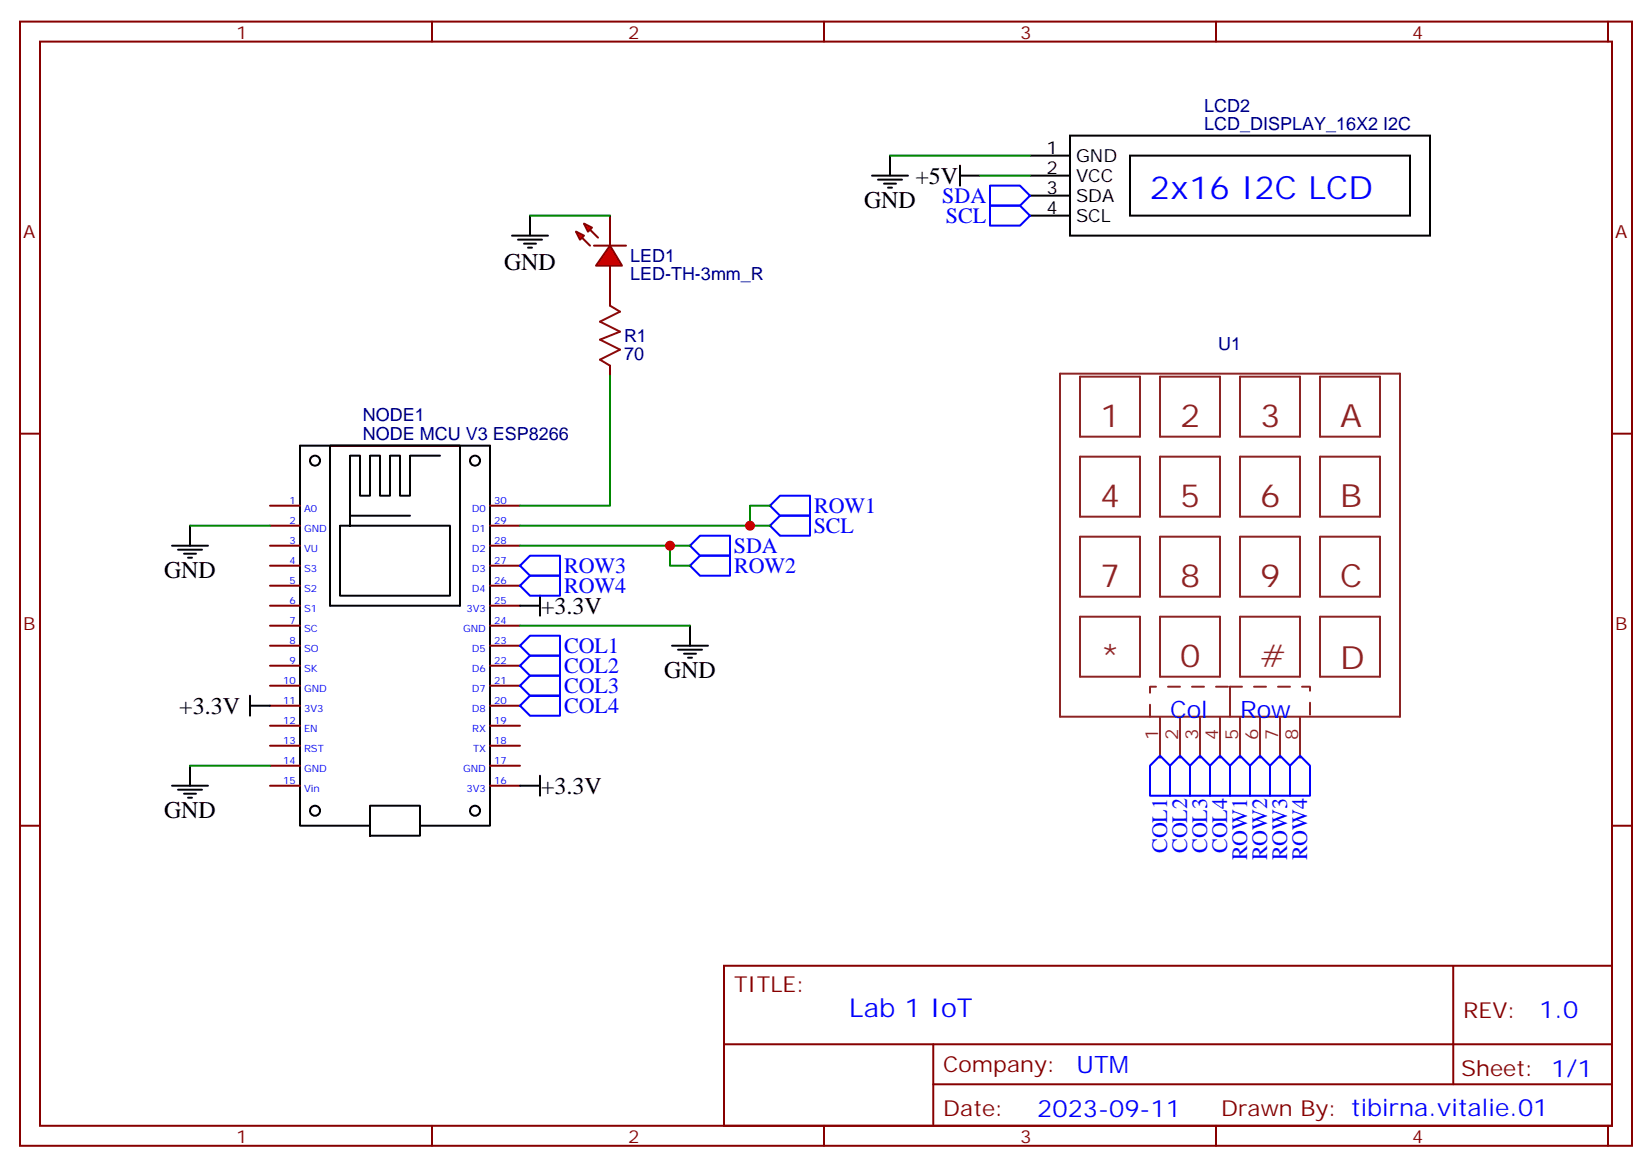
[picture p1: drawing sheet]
<svg xmlns="http://www.w3.org/2000/svg" width="291mm" height="206mm" viewBox="0 0 291 206" stroke-linecap="round" stroke-linejoin="round" font-family="sans-serif">
<g fill="none" stroke="#870000" stroke-width=".35">
<path d="M3.5 3.8h284.4v198.3h-284.4zM7.1 7.3h277.2v191.2h-277.2zM76.2 3.8v3.5M145.3 3.8v3.5M214.5 3.8v3.5M283.6 3.8v3.5M3.5 76.5h3.6M284.3 76.5h3.6M47.6 89.2h5.3M47.6 92.7h5.3M47.6 96.2h5.3M47.6 99.8h5.3"/>
<path d="M86.4 89.2h5.3M86.4 92.7h5.3M86.4 96.2h5.3M86.4 99.8h5.3M47.6 103.3h5.3M47.6 106.8h5.3M47.6 110.3h5.3M47.6 113.9h5.3M47.6 117.4h5.3M86.4 103.3h5.3M86.4 106.8h5.3M86.4 110.3h5.3"/>
<path d="M86.4 113.9h5.3M86.4 117.4h5.3M47.6 120.9h5.3M47.6 124.5h5.3M47.6 128h5.3M47.6 131.5h5.3M47.6 135h5.3M47.6 138.6h5.3M86.4 120.9h5.3M86.4 124.5h5.3M86.4 128h5.3M86.4 131.5h5.3"/>
<path d="M86.4 135h5.3M86.4 138.6h5.3M3.5 145.6h3.6M284.3 145.6h3.6M127.7 170.3h156.6v28.2h-156.6zM256.3 170.3v20.9M76.2 198.5v3.6M127.7 184.2h156.5M145.3 198.5v3.6M164.6 191.2h119.6M164.6 184.2v14.1M214.5 198.5v3.6"/>
<path d="M283.6 198.5v3.6"/>
</g>
<g fill="none" stroke="#000" stroke-width=".35">
<path d="M153.8 31h6.4M154.9 31.7h4.2M155.9 32.4h2.1M156.6 33.1h.7M157 27.4v3.6M169.3 31h3.6M169.3 29.2v3.5M181.7 31h7M181.7 27.4h7M181.7 34.5h7M181.7 38h7M188.7 23.9h63.5v17.7h-63.5z"/>
<path d="M199.3 27.4h49.4v10.6h-49.4zM58.2 78.6h22.9v28.2h-22.9zM30.3 96.2h6.4M31.4 96.9h4.2M32.5 97.6h2.1M33.2 98.4h.7M33.5 92.7v3.5M61.7 90.9v1.8h-1.7v12.4h19.4v-12.4h-17.7M77.6 80.4h-5.3v7h-1.7v-7h-1.8v7h-1.8v-7h-1.7v7h-1.8v-7h-1.8v10.5h10.6M91.7 106.8h3.5M95.2 105.1v3.5M118.5 113.9h6.4"/>
<path d="M119.6 114.6h4.2M120.6 115.3h2.2M121.4 116h.7M121.7 110.3v3.6M30.3 138.6h6.4M31.4 139.3h4.2M32.5 140h2.1M33.5 135v3.6M44.1 124.5h3.5M44.1 122.7v3.5M91.7 138.6h3.5M95.2 136.8v3.5"/>
<path d="M33.2 140.7h.7M65.3 142.1h8.8v5.3h-8.8zM65.3 145.6h-12.4v-67h33.5v67h-12.3"/>
<circle cx="55.6" cy="81.2" r=".88"/>
<circle cx="83.8" cy="81.2" r=".88"/>
<circle cx="55.6" cy="143" r=".88"/>
<circle cx="83.8" cy="143" r=".88"/>
</g>
<path d="M157 27.4h24.7M172.9 31h8.8M33.5 92.7h14.1M91.7 92.7h44.1M91.7 96.2h30M91.7 110.3h30M33.5 135h14.1" fill="none" stroke="#008700" stroke-width=".35"/>
<path d="M174.6 32.7h5.3l1.8 1.8-1.8 1.8h-5.3zM174.6 36.3h5.3l1.8 1.7-1.8 1.8h-5.3zM121.7 96.2l1.8-1.7h5.3v3.5h-5.3zM135.8 92.7l1.8-1.8h5.3v3.6h-5.3z" fill="none" stroke="#00f" stroke-width=".35"/>
<g fill="#f00" stroke="#870000" stroke-width=".35">
<path d="M107.6 43.3l2.1 3.5h-4.6z"/>
<path d="M104.8 43.3h5.6z"/>
</g>
<g fill="#870000" stroke="#870000" stroke-width=".35">
<path d="M102.7 41.9l1.4 1.4z"/>
<path d="M104.1 40.5l1.4 1.4z"/>
</g>
<g fill="#f00" stroke="#870000" stroke-width=".35">
<path d="M101.6 40.9l1.4 .7-.7 .7z"/>
<path d="M103 39.4l1.4 .7-.7 .8z"/>
</g>
<path d="M107.6 38v5.3M107.6 46.8v7.1M107.6 64.5v1.8" fill="none" stroke="#870000" stroke-width=".35"/>
<path d="M93.5 38v3.6M90.3 41.6h6.4M91.4 42.3h4.2M92.4 43h2.1M93.1 43.7h.7" fill="none" stroke="#000" stroke-width=".35"/>
<path d="M93.5 38h14.1M107.6 66.3v22.9h-15.9M118.2 96.2v3.6h3.5M135.8 89.2h-3.5v3.5" fill="none" stroke="#008700" stroke-width=".35"/>
<path d="M107.6 53.9l1.8 1.1-3.6 1.7 3.6 1.8-3.6 1.4 3.6 1.8-3.6 1.7 1.8 1.1" fill="none" stroke="#a10000" stroke-width=".35"/>
<g fill="none" stroke="#8c2424" stroke-width=".35">
<path d="M187 65.9h59.9v60.5h-59.9zM190.5 66.4h10.6v10.6h-10.6zM204.6 66.4h10.6v10.6h-10.6zM218.7 66.4h10.6v10.6h-10.6zM232.8 66.4h10.6v10.6h-10.6zM190.5 80.5h10.6v10.6h-10.6zM190.5 94.7h10.6v10.5h-10.6zM204.6 80.5h10.6v10.6h-10.6zM204.6 94.7h10.6v10.5h-10.6zM218.7 80.5h10.6v10.6h-10.6zM218.7 94.7h10.6v10.5h-10.6zM232.8 80.5h10.6v10.6h-10.6z"/>
<path d="M232.8 94.7h10.6v10.5h-10.6zM190.5 108.8h10.6v10.5h-10.6zM204.6 108.8h10.6v10.5h-10.6zM218.7 108.8h10.6v10.5h-10.6zM232.8 108.8h10.6v10.5h-10.6zM204.6 126.6v7M208.1 126.6v7M211.7 126.6v7M215.2 126.6v7M217 121.1v5.3M218.7 126.6v7M222.2 126.6v7"/>
<path d="M225.8 126.6v7M229.3 126.6v7"/>
</g>
<path d="M202.8 126.4v-5.3h14.2v5.3M217 121.1h14.1v5.3" fill="none" stroke="#8c2424" stroke-width=".35" stroke-dasharray="2.1 2.1"/>
<g fill="none" stroke="#00f" stroke-width=".35">
<path d="M91.7 99.8l1.8-1.8h5.3v3.5h-5.3zM121.7 99.8l1.8-1.8h5.3v3.5h-5.3zM135.8 89.2l1.8-1.8h5.3v3.5h-5.3zM91.7 103.3l1.8-1.8h5.3v3.6h-5.3zM91.7 113.9l1.8-1.8h5.3v3.5h-5.3zM91.7 117.4l1.8-1.8h5.3v3.6h-5.3zM91.7 120.9l1.8-1.7h5.3v3.5h-5.3zM91.7 124.5l1.8-1.8h5.3v3.5h-5.3zM204.6 133.3l1.8 1.7v5.3h-3.6v-5.3zM208.1 133.3l1.8 1.7v5.3h-3.5v-5.3zM211.7 133.3l1.7 1.7v5.3h-3.5v-5.3zM215.2 133.3l1.8 1.7v5.3h-3.6v-5.3z"/>
<path d="M218.7 133.3l1.8 1.7v5.3h-3.5v-5.3zM222.2 133.3l1.8 1.7v5.3h-3.5v-5.3zM225.8 133.3l1.7 1.7v5.3h-3.5v-5.3zM229.3 133.3l1.8 1.7v5.3h-3.6v-5.3z"/>
</g>
<g fill="#c00">
<circle cx="132.3" cy="92.7" r=".88"/>
<circle cx="118.2" cy="96.2" r=".88"/>
</g>
<text font-size="5.6" fill="#00f" x="202.8" y="35.1">2x16 I2C LCD</text>
<g font-size="5.6" fill="#8d2323">
<text x="194" y="75.2">1</text>
<text x="208.1" y="75.2">2</text>
<text x="222.2" y="75.2">3</text>
<text x="236.4" y="75.2">A</text>
<text x="194" y="89.4">4</text>
<text x="208.1" y="89.4">5</text>
<text x="222.2" y="89.4">6</text>
<text x="236.4" y="89.4">B</text>
<text x="194" y="103.5">7</text>
<text x="208.1" y="103.5">8</text>
<text x="222.2" y="103.5">9</text>
<text x="236.4" y="103.5">C</text>
<text x="194" y="117.6">*</text>
<text x="208.1" y="117.6">0</text>
<text x="222.2" y="117.6">#</text>
<text x="236.4" y="118">D</text>
</g>
<text font-size="4.6" fill="#00f" x="149.8" y="179.3">Lab 1 IoT</text>
<g font-size="4.2">
<text x="161.5" y="32.4">+5V</text>
<text x="152.4" y="36.6">GND</text>
<text x="88.9" y="47.6">GND</text>
<text x="28.9" y="101.9">GND</text>
<text x="95.4" y="108.2">+3.3V</text>
<text x="117.1" y="119.5">GND</text>
<text x="31.6" y="125.9">+3.3V</text>
<text x="95.4" y="140">+3.3V</text>
<text x="28.9" y="144.2">GND</text>
</g>
<g font-size="4.2" fill="#00f">
<text x="206.4" y="126.7">Col</text>
<text x="218.7" y="126.7">Row</text>
<text x="271.5" y="179.6">1.0</text>
<text x="189.9" y="189.1">UTM</text>
<text x="183" y="196.9">2023-09-11</text>
</g>
<g font-size="3.9" fill="#00f">
<text x="166.2" y="35.8">SDA</text>
<text x="166.9" y="39.3">SCL</text>
<text x="143.5" y="94.1">SCL</text>
<text x="143.6" y="90.4">ROW1</text>
<text x="99.5" y="101.1">ROW3</text>
<text x="129.4" y="97.6">SDA</text>
<text x="129.5" y="101">ROW2</text>
<text x="99.5" y="104.7">ROW4</text>
<text x="99.5" y="115.2">COL1</text>
<text x="99.5" y="118.8">COL2</text>
<text x="99.5" y="122.3">COL3</text>
<text x="99.5" y="125.8">COL4</text>
<text x="205.9" y="150.4" transform="rotate(-90 205.9 150.4)">COL1</text>
<text x="209.4" y="150.4" transform="rotate(-90 209.4 150.4)">COL2</text>
<text x="212.9" y="150.4" transform="rotate(-90 212.9 150.4)">COL3</text>
<text x="216.5" y="150.4" transform="rotate(-90 216.5 150.4)">COL4</text>
<text x="220" y="151.7" transform="rotate(-90 220 151.7)">ROW1</text>
<text x="223.5" y="151.7" transform="rotate(-90 223.5 151.7)">ROW2</text>
<text x="227" y="151.7" transform="rotate(-90 227 151.7)">ROW3</text>
<text x="230.6" y="151.7" transform="rotate(-90 230.6 151.7)">ROW4</text>
</g>
<g font-size="3.9" fill="#800">
<text x="129.5" y="174.9">TITLE:</text>
<text x="258.1" y="179.6">REV:</text>
<text x="166.4" y="189.1">Company:</text>
<text x="257.7" y="189.7">Sheet: 1/1</text>
<text x="166.4" y="196.8">Date:</text>
<text x="215.4" y="196.9">Drawn By: tibirna.vitalie.01</text>
</g>
<g font-size="3.2" fill="#800">
<text x="41.6" y="6.8">1</text>
<text x="110.8" y="6.8">2</text>
<text x="179.9" y="6.8">3</text>
<text x="249.1" y="6.8">4</text>
<text x="4.1" y="41.9">A</text>
<text x="284.9" y="41.9">A</text>
<text x="4.1" y="111.1">B</text>
<text x="284.9" y="111.1">B</text>
<text x="41.6" y="201.5">1</text>
<text x="110.8" y="201.5">2</text>
<text x="179.9" y="201.5">3</text>
<text x="249.1" y="201.5">4</text>
</g>
<g font-size="3.2" fill="#000080">
<text x="212.4" y="22.9">LCD_DISPLAY_16X2 I2C</text>
<text x="212.4" y="19.7">LCD2</text>
<text x="111.1" y="46.3">LED1</text>
<text x="111.1" y="49.4">LED-TH-3mm_R</text>
<text x="110.1" y="63.5">70</text>
<text x="110.1" y="60.4">R1</text>
<text x="214.9" y="61.7">U1</text>
<text x="64" y="77.5">NODE MCU V3 ESP8266</text>
<text x="64" y="74.3">NODE1</text>
</g>
<g font-size="3.2">
<text x="184.6" y="27.1">1</text>
<text x="189.8" y="28.5">GND</text>
<text x="184.6" y="30.6">2</text>
<text x="184.6" y="34.1">3</text>
<text x="189.8" y="32">VCC</text>
<text x="189.8" y="35.6">SDA</text>
<text x="184.6" y="37.7">4</text>
<text x="189.8" y="39.1">SCL</text>
</g>
<g font-size="3.2" fill="#8d2323">
<text x="204.3" y="130.5" transform="rotate(-90 204.3 130.5)">1</text>
<text x="207.8" y="130.5" transform="rotate(-90 207.8 130.5)">2</text>
<text x="211.3" y="130.5" transform="rotate(-90 211.3 130.5)">3</text>
<text x="214.8" y="130.5" transform="rotate(-90 214.8 130.5)">4</text>
<text x="218.4" y="130.5" transform="rotate(-90 218.4 130.5)">5</text>
<text x="221.9" y="130.5" transform="rotate(-90 221.9 130.5)">6</text>
<text x="225.4" y="130.5" transform="rotate(-90 225.4 130.5)">7</text>
<text x="229" y="130.5" transform="rotate(-90 229 130.5)">8</text>
</g>
<g font-size="1.8" fill="#00f">
<text x="51.1" y="88.8">1</text>
<text x="87.1" y="88.8">30</text>
<text x="51.1" y="92.4">2</text>
<text x="51.1" y="95.9">3</text>
<text x="53.6" y="90.2">A0</text>
<text x="53.6" y="93.8">GND</text>
<text x="83.2" y="90.2">D0</text>
<text x="83.2" y="93.8">D1</text>
<text x="87.1" y="92.4">29</text>
<text x="87.1" y="95.9">28</text>
<text x="51.1" y="99.4">4</text>
<text x="53.6" y="97.3">VU</text>
<text x="53.6" y="100.8">S3</text>
<text x="83.2" y="97.3">D2</text>
<text x="83.2" y="100.8">D3</text>
<text x="87.1" y="99.4">27</text>
<text x="51.1" y="102.9">5</text>
<text x="51.1" y="106.5">6</text>
<text x="53.6" y="104.4">S2</text>
<text x="53.6" y="107.9">S1</text>
<text x="82.3" y="107.9">3V3</text>
<text x="83.2" y="104.4">D4</text>
<text x="87.1" y="102.9">26</text>
<text x="87.1" y="106.5">25</text>
<text x="51.1" y="110">7</text>
<text x="51.1" y="113.5">8</text>
<text x="53.6" y="111.4">SC</text>
<text x="81.7" y="111.4">GND</text>
<text x="87.1" y="110">24</text>
<text x="87.1" y="113.5">23</text>
<text x="51.1" y="117.1">9</text>
<text x="53.6" y="114.9">SO</text>
<text x="53.6" y="118.5">SK</text>
<text x="83.2" y="114.9">D5</text>
<text x="83.2" y="118.5">D6</text>
<text x="87.1" y="117.1">22</text>
<text x="50" y="120.6">10</text>
<text x="50" y="124.1">11</text>
<text x="53.6" y="122">GND</text>
<text x="53.6" y="125.5">3V3</text>
<text x="83.2" y="122">D7</text>
<text x="83.2" y="125.5">D8</text>
<text x="87.1" y="120.6">21</text>
<text x="87.1" y="124.1">20</text>
<text x="50" y="127.6">12</text>
<text x="50" y="131.2">13</text>
<text x="53.6" y="129">EN</text>
<text x="83.3" y="129">RX</text>
<text x="87.1" y="127.6">19</text>
<text x="87.1" y="131.2">18</text>
<text x="50" y="134.7">14</text>
<text x="53.6" y="132.6">RST</text>
<text x="53.6" y="136.1">GND</text>
<text x="81.7" y="136.1">GND</text>
<text x="83.4" y="132.6">TX</text>
<text x="87.1" y="134.7">17</text>
<text x="50" y="138.2">15</text>
<text x="53.6" y="139.6">Vin</text>
<text x="82.3" y="139.6">3V3</text>
<text x="87.1" y="138.2">16</text>
</g>
</svg>
